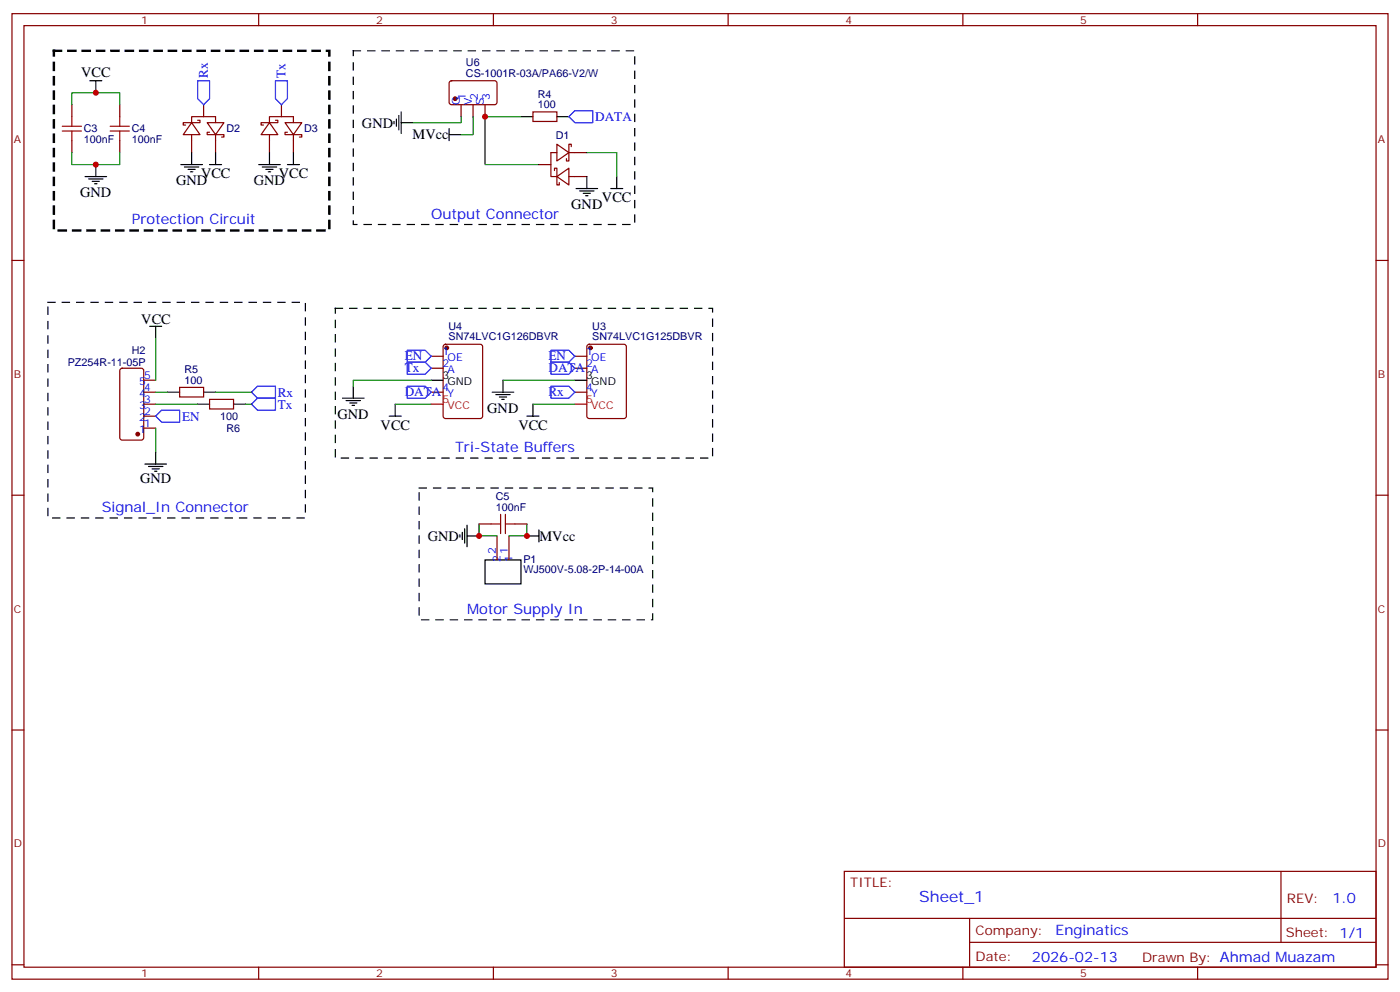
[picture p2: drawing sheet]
<svg xmlns="http://www.w3.org/2000/svg" width="412mm" height="292mm" viewBox="0 0 412 292" stroke-linecap="round" stroke-linejoin="round" font-family="sans-serif">
<g fill="none" stroke="#870000" stroke-width=".35">
<path d="M3.5 4h405.4v284.4h-405.4zM7.1 7.5h398.2v277.3h-398.2zM76.2 4v3.5M145.3 4v3.5M214.5 4v3.5M283.6 4v3.5M352.8 4v3.5M21.2 30.8v3.6M35.3 30.8v3.6M56.4 36.1l2.5 3.6h-4.9zM56.4 36.1v-1.7h7.1v1.7M56.4 39.7v5.2"/>
<path d="M58.2 35.4h.7v.7h-4.9v.7h.7M60 30.8v3.6M61 36.1h5l-2.5 3.6zM61.7 38.9h-.7v.8h5v.7h-.7M63.5 39.7v5.2M79.4 36.1l2.4 3.6h-4.9zM79.4 36.1v-1.7h7v1.7M79.4 39.7v5.2M81.1 35.4h.7v.7h-4.9v.7h.7M82.9 30.8v3.6M84 36.1h4.9l-2.5 3.6zM84.7 38.9h-.7v.8h4.9v.7h-.7"/>
<path d="M86.4 39.7v5.2M132.5 24l.5-.2h13l.4 .7-.1 5.9-.6 .4h-13l-.4-.7v-5.6zM135.8 30.8v3.6M139.3 30.8v3.6M142.9 30.8v3.6M157 32.9h7v2.9h-7zM21.2 41.4v3.5M35.3 41.4v3.5M158.7 48.5h3.6M163.3 50.2v-.7h.7v5h.7v-.7M164 52l3.6-2.5v5zM164 42.5l3.6 2.4-3.6 2.5z"/>
<path d="M164 44.9h-1.7v7.1h1.7M167.6 52h5.3M167.6 44.9h5.3M168.3 43.2v-.7h-.7v4.9h-.7v-.7M3.5 76.7h3.6M405.3 76.7h3.6M35.5 108.7l.5-.3h5.6l.7 .5v20l-.4 .7h-5.9l-.7-.5v-20zM42.3 115.5h3.6M42.3 119h3.6M42.3 112h3.6M52.9 114.1h7.1v2.8h-7.1zM61.7 117.6h7.1v2.8h-7.1z"/>
<path d="M127 104.9h3.5M127 108.4h3.5M127 115.5h3.5M130.8 101.6l.4-.2h10.3l.6 .4 .1 20.8-.5 .6-10.5 .1-.6-.5-.1-20.7zM169.3 104.9h3.6M169.3 108.4h3.6M169.3 115.5h3.6M173.1 101.6l.5-.2h10.2l.6 .4 .1 20.8-.5 .6-10.4 .1-.7-.5v-20.7zM42.3 126.1h3.6M42.3 122.6h3.6M3.5 145.8h3.6M141.1 154.3h3.5"/>
<path d="M146.4 157.8v7.1M149.9 157.8v7.1M151.7 154.3h3.5M405.3 145.8h3.6M3.5 215h3.6M405.3 215h3.6M248.7 256.6h156.6v28.2h-156.6zM377.3 256.6v20.9M248.7 270.5h156.5M285.6 277.5h119.6M285.6 270.5v14.1M3.5 284.1h3.6"/>
<path d="M76.2 284.8v3.6M145.3 284.8v3.6M214.5 284.8v3.6M283.6 284.8v3.6M352.8 284.8v3.6M405.3 284.1h3.6"/>
</g>
<g fill="#870000" stroke="#870000" stroke-width=".35">
<circle cx="131.6" cy="102.4" r=".53"/>
<circle cx="173.9" cy="102.4" r=".53"/>
<circle cx="40.6" cy="127.8" r=".53"/>
<circle cx="134.1" cy="29.1" r=".53"/>
</g>
<g fill="none" stroke="#000" stroke-width=".35">
<path d="M26.5 23.8h3.5M28.2 23.8v3.5M116.1 35.8v.7M116.8 35.1v2.1M117.5 34v4.2M118.2 36.1h3.5M118.2 32.9v6.4M132.3 39.7h3.5M132.3 37.9v3.5M153.5 34.4h3.5M164 34.4h3.6M25 52h6.4"/>
<path d="M26.1 52.7h4.2M27.2 53.4h2.1M27.9 54.1h.7M28.2 48.5v3.5M53.3 48.5h6.3M54.3 49.2h4.3M55.4 49.9h2.1M56.1 50.6h.7M56.4 44.9v3.6M61.7 48.5h3.6M63.5 44.9v3.6M76.2 48.5h6.3"/>
<path d="M77.3 49.2h4.2M78.3 49.9h2.1M79 50.6h.7M79.4 44.9v3.6M84.7 48.5h3.5M86.4 44.9v3.6M169.7 55.5h6.3M170.7 56.2h4.3M171.8 56.9h2.1M172.5 57.6h.7M172.9 52v3.5M179.9 55.5h3.5"/>
<path d="M181.7 52v3.5M44.1 96.1h3.5M45.9 96.1v3.5M49.4 115.5h3.5M58.2 119h3.5M60 115.5h3.5M68.8 119h3.5M100.9 117.3h6.3M102 118h4.2M103 118.7h2.1M103.7 119.4h.7M104.1 113.7v3.6"/>
<path d="M116.4 119v3.6M127 112h3.5M145 115.5h6.3M146 116.2h4.3M147.1 116.9h2.1M147.8 117.6h.7M148.2 112v3.5M157 119v3.6M169.3 112h3.6M42.7 136.7h6.3M43.7 137.4h4.3M44.8 138.1h2.1"/>
<path d="M45.5 138.8h.7M45.9 133.1v3.6M114.7 122.6h3.5M155.2 122.6h3.5M135.5 157.5v.7M136.2 156.8v2.1M136.9 155.7v4.2M137.6 157.8h3.5M137.6 154.7v6.3M155.2 157.8h3.5M158.7 156.1v3.5M142.9 164.9h10.6v7h-10.6z"/>
</g>
<path d="M127 119h3.5M169.3 119h3.6" fill="none" stroke="#f00" stroke-width=".35"/>
<g fill="none" stroke="#008700" stroke-width=".35">
<path d="M21.2 30.8v-3.5h14.1v3.5M135.8 34.4v1.7h-14.1M139.3 34.4v5.3h-3.5M153.5 34.4h-10.6v14.1h15.8M21.2 44.9v3.6h14.1v-3.6M172.9 44.9h8.8v7.1M45.9 99.6v12.4M45.9 119h12.3M45.9 115.5h3.5M63.5 115.5h10.6M72.3 119h1.8M116.4 119h10.6"/>
<path d="M127 112h-22.9v1.7M148.2 112h21.1M157 119h12.3M45.9 126.1v7M141.1 154.3v3.5h5.3M155.2 154.3v3.5h-5.3"/>
</g>
<path d="M58.2 23.8h3.5v5.3l-1.7 1.7-1.8-1.7zM81.1 23.8h3.6v5.3l-1.8 1.7-1.8-1.7zM169.3 32.6h5.3v3.5h-5.3l-1.7-1.7zM74.1 115.5l1.7-1.8h5.3v3.6h-5.3zM75.8 117.3h5.3v3.5h-5.3l-1.7-1.8zM119.9 103.2h5.3l1.8 1.7-1.8 1.8h-5.3zM119.9 106.7h5.3l1.8 1.7-1.8 1.8h-5.3zM119.9 113.7h5.3l1.8 1.8-1.8 1.8h-5.3zM162.3 103.2h5.3l1.7 1.7-1.7 1.8h-5.3zM162.3 106.7h5.3l1.7 1.7-1.7 1.8h-5.3zM162.3 113.7h5.3l1.7 1.8-1.7 1.8h-5.3zM45.9 122.6l1.7-1.8h5.3v3.5h-5.3z" fill="none" stroke="#00f" stroke-width=".35"/>
<path d="M18.3 38.6h5.7M18.3 37.2h5.7M21.2 34.4v2.8M21.2 38.6v2.8M32.5 38.6h5.6M32.5 37.2h5.6M35.3 34.4v2.8M35.3 38.6v2.8M144.6 154.3h2.9M147.5 151.5v5.6M148.9 154.3h2.8M148.9 151.5v5.6" fill="none" stroke="#a10000" stroke-width=".35"/>
<path d="M15.9 15h81.1v52.9h-81.1z" fill="none" stroke="#000" stroke-width=".71" stroke-dasharray="2.1 2.1"/>
<path d="M104.1 15h82.9v51.1h-82.9zM14.1 89h75.9v63.5h-75.9zM98.8 90.8h111.1v44.1h-111.1zM123.5 143.7h68.8v38.8h-68.8z" fill="none" stroke="#000" stroke-width=".35" stroke-dasharray="2.1 2.1"/>
<g fill="#c00">
<circle cx="142.9" cy="34.4" r=".88"/>
<circle cx="155.2" cy="157.8" r=".88"/>
<circle cx="141.1" cy="157.8" r=".88"/>
<circle cx="28.2" cy="27.3" r=".88"/>
<circle cx="28.2" cy="48.5" r=".88"/>
</g>
<text font-size="4.6" fill="#00f" x="270.8" y="265.6">Sheet_1</text>
<g font-size="4.2">
<text x="23.9" y="22.7">VCC</text>
<text x="106.6" y="37.6">GND</text>
<text x="121.5" y="41.1">MVcc</text>
<text x="59.2" y="52.5">VCC</text>
<text x="82.1" y="52.5">VCC</text>
<text x="23.6" y="58">GND</text>
<text x="51.9" y="54.5">GND</text>
<text x="74.8" y="54.5">GND</text>
<text x="177.3" y="59.4">VCC</text>
<text x="168.3" y="61.6">GND</text>
<text x="41.6" y="95.4">VCC</text>
<text x="99.4" y="123.4">GND</text>
<text x="143.5" y="121.6">GND</text>
<text x="112.1" y="126.6">VCC</text>
<text x="152.7" y="126.6">VCC</text>
<text x="41.3" y="142.3">GND</text>
<text x="126" y="159.3">GND</text>
<text x="158.9" y="159.3">MVcc</text>
</g>
<g font-size="4.2" fill="#00f">
<text x="127" y="64.3">Output Connector</text>
<text x="38.8" y="66.1">Protection Circuit</text>
<text x="134.1" y="133.1">Tri-State Buffers</text>
<text x="30" y="150.8">Signal_In Connector</text>
<text x="137.6" y="180.8">Motor Supply In</text>
<text x="392.5" y="265.9">1.0</text>
<text x="310.9" y="275.4">Enginatics</text>
<text x="304" y="283.2">2026-02-13</text>
</g>
<g font-size="3.9" fill="#00f">
<text x="61.2" y="22.9" transform="rotate(-90 61.2 22.9)">Rx</text>
<text x="84.1" y="22.9" transform="rotate(-90 84.1 22.9)">Tx</text>
<text x="175.3" y="35.6">DATA</text>
<text x="119.2" y="106.1">EN</text>
<text x="161.6" y="106.1">EN</text>
<text x="119.2" y="109.7">Tx</text>
<text x="161.6" y="109.7">DATA</text>
<text x="81.8" y="116.8">Rx</text>
<text x="119.2" y="116.7">DATA</text>
<text x="161.6" y="116.7">Rx</text>
<text x="53.6" y="123.9">EN</text>
<text x="81.8" y="120.3">Tx</text>
</g>
<g font-size="3.9" fill="#800">
<text x="250.5" y="261.2">TITLE:</text>
<text x="379.1" y="265.9">REV:</text>
<text x="287.4" y="275.4">Company:</text>
<text x="378.7" y="276">Sheet: 1/1</text>
<text x="287.4" y="283.1">Date:</text>
<text x="336.4" y="283.2">Drawn By: Ahmad Muazam</text>
</g>
<g font-size="3.2" fill="#800">
<text x="41.6" y="7">1</text>
<text x="110.8" y="7">2</text>
<text x="179.9" y="7">3</text>
<text x="249.1" y="7">4</text>
<text x="318.2" y="7">5</text>
<text x="4.1" y="42.1">A</text>
<text x="405.9" y="42.1">A</text>
<text x="4.1" y="111.3">B</text>
<text x="405.9" y="111.3">B</text>
<text x="4.1" y="180.4">C</text>
<text x="405.9" y="180.4">C</text>
<text x="4.1" y="249.6">D</text>
<text x="405.9" y="249.6">D</text>
<text x="41.6" y="287.8">1</text>
<text x="110.8" y="287.8">2</text>
<text x="179.9" y="287.8">3</text>
<text x="249.1" y="287.8">4</text>
<text x="318.2" y="287.8">5</text>
</g>
<g font-size="3.2" fill="#000080">
<text x="137.2" y="22.7">CS-1001R-03A/PA66-V2/W</text>
<text x="137.2" y="19.6">U6</text>
<text x="158.4" y="28.7">R4</text>
<text x="158.4" y="31.9">100</text>
<text x="24.7" y="39">C3</text>
<text x="38.8" y="39">C4</text>
<text x="66.7" y="39">D2</text>
<text x="89.6" y="39">D3</text>
<text x="163.7" y="40.8">D1</text>
<text x="24.7" y="42.2">100nF</text>
<text x="38.8" y="42.2">100nF</text>
<text x="132.1" y="100.2">SN74LVC1G126DBVR</text>
<text x="132.1" y="97.1">U4</text>
<text x="174.5" y="100.2">SN74LVC1G125DBVR</text>
<text x="174.5" y="97.1">U3</text>
<text x="20" y="107.9">PZ254R-11-05P</text>
<text x="38.8" y="104.3">H2</text>
<text x="54.3" y="113">100</text>
<text x="54.3" y="109.9">R5</text>
<text x="64.8" y="123.7">100</text>
<text x="66.7" y="127.3">R6</text>
<text x="146" y="147.3">C5</text>
<text x="146" y="150.4">100nF</text>
<text x="154.2" y="165.7">P1</text>
<text x="154.2" y="168.8">WJ500V-5.08-2P-14-00A</text>
</g>
<g font-size="3.2" fill="#00f">
<text x="137.2" y="29.5" transform="rotate(-90 137.2 29.5)">1</text>
<text x="140.8" y="29.5" transform="rotate(-90 140.8 29.5)">2</text>
<text x="144.3" y="29.5" transform="rotate(-90 144.3 29.5)">3</text>
<text x="135.5" y="31" transform="rotate(-90 135.5 31)">G</text>
<text x="139" y="31" transform="rotate(-90 139 31)">V</text>
<text x="142.5" y="31" transform="rotate(-90 142.5 31)">S</text>
<text x="130.4" y="104.6">1</text>
<text x="131.8" y="106.3">OE</text>
<text x="172.7" y="104.6">1</text>
<text x="174.2" y="106.3">OE</text>
<text x="41" y="113.4">5</text>
<text x="42.5" y="111.6">5</text>
<text x="130.4" y="108.1">2</text>
<text x="131.8" y="109.9">A</text>
<text x="172.7" y="108.1">2</text>
<text x="174.2" y="109.9">A</text>
<text x="41" y="116.9">4</text>
<text x="42.5" y="118.7">3</text>
<text x="42.5" y="115.1">4</text>
<text x="130.4" y="115.1">4</text>
<text x="131.8" y="116.9">Y</text>
<text x="172.7" y="115.1">4</text>
<text x="174.2" y="116.9">Y</text>
<text x="41" y="124">2</text>
<text x="41" y="120.4">3</text>
<text x="42.5" y="125.7">1</text>
<text x="42.5" y="122.2">2</text>
<text x="41" y="127.5">1</text>
<text x="146" y="163.1" transform="rotate(-90 146 163.1)">2</text>
<text x="147.5" y="165.6" transform="rotate(-90 147.5 165.6)">2</text>
<text x="149.6" y="163.1" transform="rotate(-90 149.6 163.1)">1</text>
<text x="151" y="165.6" transform="rotate(-90 151 165.6)">1</text>
</g>
<g font-size="3.2">
<text x="130.4" y="111.6">3</text>
<text x="131.8" y="113.4">GND</text>
<text x="172.7" y="111.6">3</text>
<text x="174.2" y="113.4">GND</text>
</g>
<g font-size="3.2" fill="#f00">
<text x="130.4" y="118.7">5</text>
<text x="172.7" y="118.7">5</text>
<text x="131.8" y="120.4">VCC</text>
<text x="174.2" y="120.4">VCC</text>
</g>
</svg>
